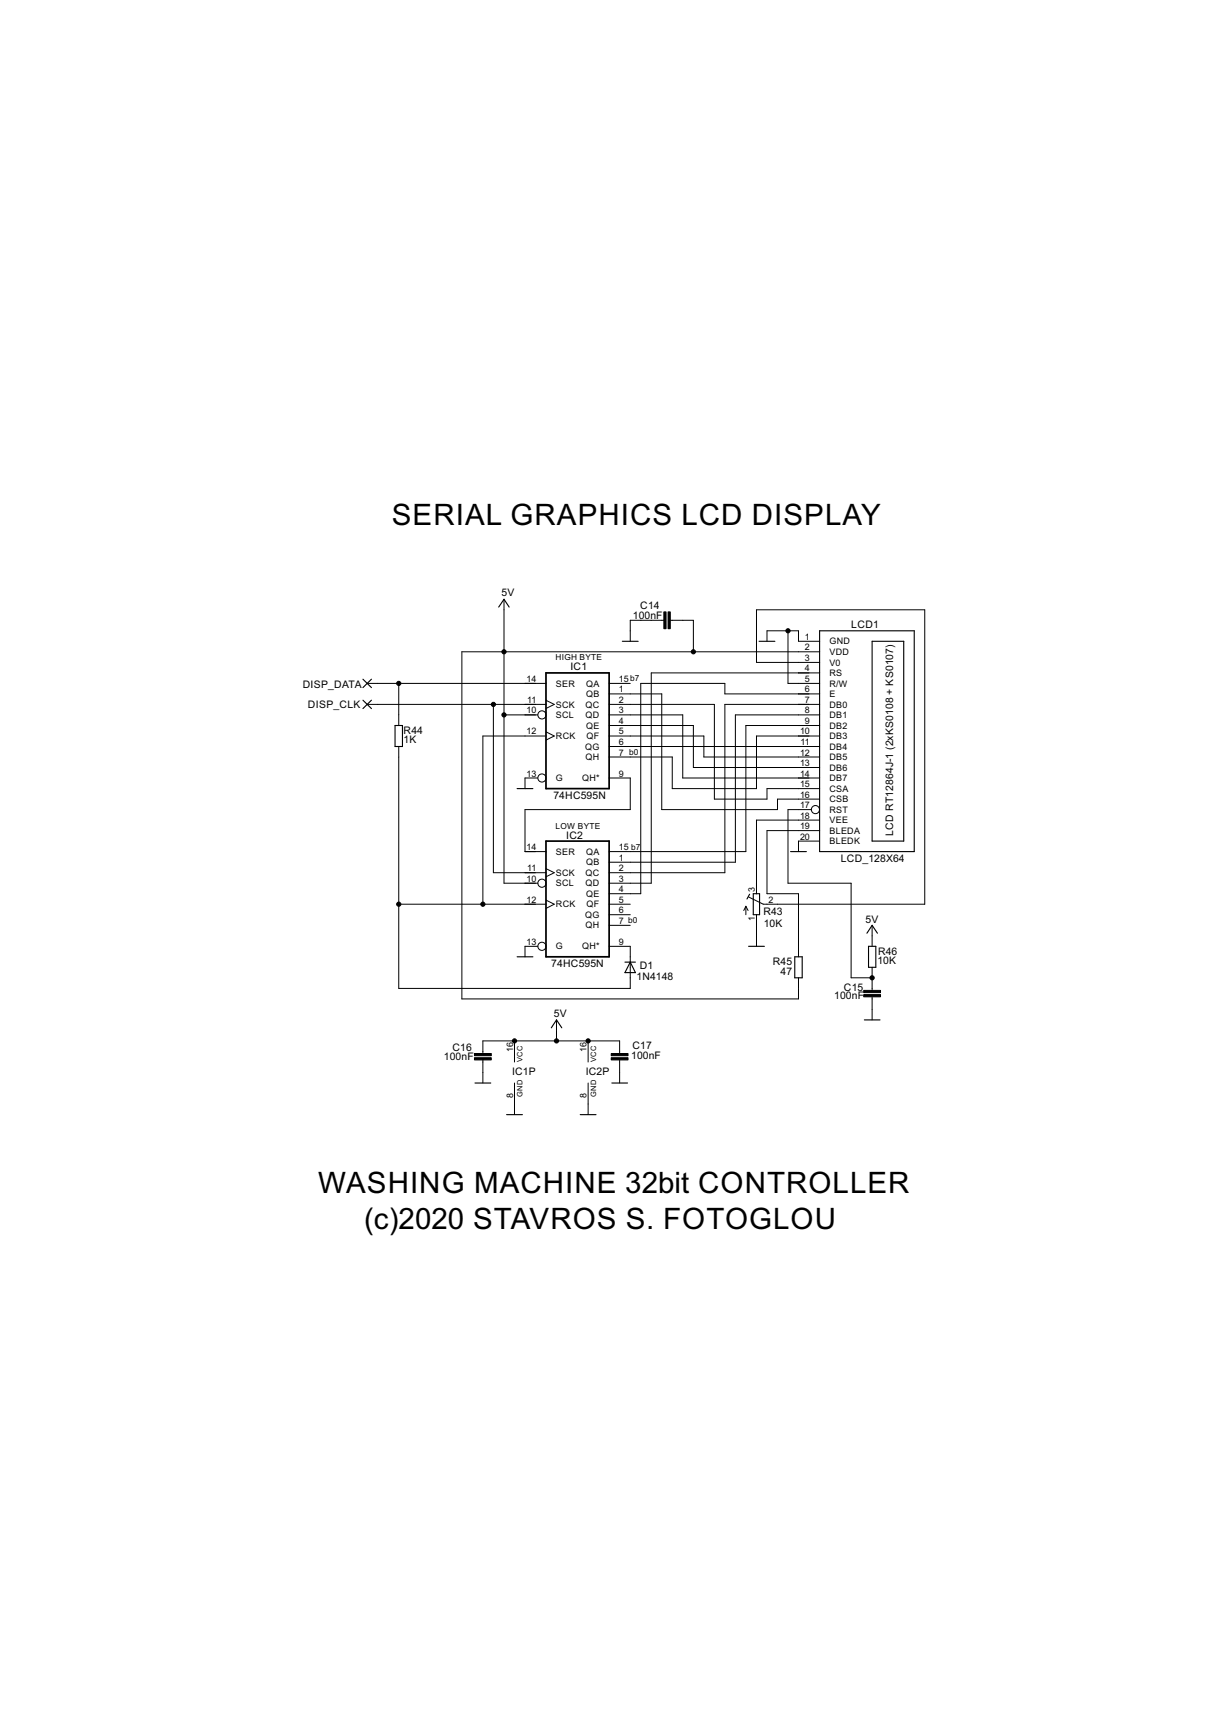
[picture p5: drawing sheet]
<svg xmlns="http://www.w3.org/2000/svg" width="210mm" height="297mm" viewBox="0 0 210 297" stroke-linecap="round" stroke-linejoin="round" font-family="sans-serif">
<path d="M93.6 115.3h10.8v19.9h-10.8zM93.6 144.2h10.8v19.8h-10.8z" fill="none" stroke="#000" stroke-width=".3"/>
<g fill="none" stroke="#000" stroke-width=".17">
<path d="M62.9 117.1h30.7M68.3 117.1v7.3M86.4 102.7v48.7h5.8M104.4 118.9h9v19.9h19.8v-1.8h7.2M104.4 117.1h3.6M113.7 106.3h-5.7v3.6M114.8 106.3h4v5.4M131.4 109.9v-1.8h5.4v1.8h3.6M135 108.1v9h5.4M140.4 118.9h-16.2v-1.8h-14.4v36.1h-5.4M140.4 115.3h-28.8v36.1h-7.2M140.4 113.5h-10.8v-9h28.9v50.5h-27.7l-2.5-1.2"/>
<path d="M140.4 111.7h-61.3v59.5h57.7v-3.6M62.9 120.7h30.7M68.3 128v41.4h39.7v-7.2h-3.6M84.5 120.7v28.9h9.1M86.4 122.5h5.8M92.2 133.3h-2.2v1.9M93.6 126.2h-10.9v28.8M93.6 120l1.4 .7-1.4 .7M93.6 125.4l1.4 .8-1.4 .7M104.4 120.7h18v16.3h9v-1.8h9M104.4 122.5h12.6v10.8h23.4M104.4 124.4h14.4v7.2h21.6"/>
<path d="M104.4 126.2h16.2v3.6h19.8M104.4 128h36M104.4 133.3h3.6v5.5h-18v7.2h3.6M139 138.8h-4v12.6h10.8v16.2h3.6M140.4 120.7h-16.2v28.9h-19.8M140.4 122.5h-14.4v25.3h-21.6M140.4 124.4h-12.6v21.6h-23.4M140.4 126.2h-10.8v9h-14.4v-5.4h-10.8M68.3 155h25.3M93.6 148.9l1.4 .7-1.4 .7M93.6 154.3l1.4 .7-1.4 .7M104.4 155h3.6"/>
<path d="M104.4 156.8h3.6M104.4 158.6h3.6M127.8 155.3v1.5M127.8 155.3l-.4 .8M127.8 155.3l.4 .8M129.6 156.8v5.4M140.4 142.4h-9v10.8h5.4v10.8M140.4 140.6h-10.8v12.6M140.4 144.2h-3.6v1.8M149.4 158.6v3.6M88.2 178.4v3.6M92.2 162.2h-2.2v1.8"/>
<path d="M95.4 174.8v3.6M100.8 178.4v3.6M149.4 165.8v4M149.4 170.9v3.9M82.7 180.6v-2.2h23.5v2.2M82.7 181.7v3.9M88.2 185.6v5.5M100.8 185.6v5.5M106.2 181.7v3.9"/>
<circle cx="92.9" cy="133.4" r=".7"/>
<circle cx="92.9" cy="122.5" r=".7"/>
<circle cx="139.7" cy="138.8" r=".7"/>
<circle cx="92.9" cy="151.4" r=".7"/>
<circle cx="92.9" cy="162.2" r=".7"/>
</g>
<g fill="none" stroke="#000" stroke-width=".19">
<path d="M62.2 116.4l1.4 1.5M63.6 116.4l-1.4 1.5M85.4 104.1l1-1.4 .8 1.4M106.6 109.9h2.7M130.1 109.9h2.7M140.4 108.1h16.3v37.9h-16.3zM149.4 109.9h5.5v34.3h-5.5zM62.2 120l1.4 1.5M63.6 120l-1.4 1.5M67.7 124.4h1.3v3.6h-1.3zM88.6 135.2h2.7M128.4 153.3l-.4 .8"/>
<path d="M129.1 153.2h1.1v3.6h-1.1zM135.5 146h2.7M148.5 160l.9-1.4 .9 1.4M88.6 164h2.7M94.5 176.2l.9-1.4 .9 1.4M107.1 164.9h1.8M108 164.9l.9 1.8h-1.8zM128.3 162.2h2.7M136.2 164h1.3v3.6h-1.3zM148.1 174.8h2.7M148.8 162.2h1.3v3.6h-1.3zM81.4 185.6h2.7"/>
<path d="M86.8 191.1h2.7M99.4 191.1h2.7M104.8 185.6h2.7"/>
</g>
<path d="M113.7 104.9h.4v2.9h-.4zM114.5 104.9h.4v2.9h-.4zM148 169.8h2.9v.3h-2.9zM148 170.5h2.9v.4h-2.9zM81.3 180.6h2.9v.4h-2.9zM81.3 181.3h2.9v.4h-2.9zM104.7 180.6h2.9v.4h-2.9zM104.7 181.3h2.9v.4h-2.9z" fill="#000" stroke="#000" stroke-width=".17"/>
<g fill="#000" stroke="#000" stroke-width=".17">
<circle cx="68.3" cy="117.1" r=".36"/>
<circle cx="86.4" cy="111.7" r=".36"/>
<circle cx="118.8" cy="111.7" r=".36"/>
<circle cx="135" cy="108.1" r=".36"/>
<circle cx="84.5" cy="120.7" r=".36"/>
<circle cx="86.4" cy="122.5" r=".36"/>
<circle cx="68.3" cy="155" r=".36"/>
<circle cx="82.7" cy="155" r=".36"/>
<circle cx="88.2" cy="178.4" r=".36"/>
<circle cx="95.4" cy="178.4" r=".36"/>
<circle cx="100.8" cy="178.4" r=".36"/>
<circle cx="149.4" cy="167.6" r=".36"/>
</g>
<g font-size="5.7">
<text x="67.2" y="89.9">SERIAL GRAPHICS LCD DISPLAY</text>
<text x="54.5" y="204.6">WASHING MACHINE 32bit CONTROLLER</text>
<text x="62.4" y="210.7">(c)2020 STAVROS S. FOTOGLOU</text>
</g>
<g font-size="2">
<text x="85.9" y="102.2">5V</text>
<text x="108.5" y="106.1">100nF</text>
<text x="109.7" y="104.4">C14</text>
<text x="145.9" y="107.6">LCD1</text>
<text x="51.9" y="117.9">DISP_DATA</text>
<text x="97.7" y="114.9">IC1</text>
<text x="52.8" y="121.3">DISP_CLK</text>
<text x="69.2" y="125.8">R44</text>
<text x="69.1" y="127.4">1K</text>
<text x="94.8" y="137">74HC595N</text>
<text x="97" y="143.7">IC2</text>
<text x="153.1" y="143.2" transform="rotate(-90 153.1 143.2)">LCD RT12864J-1 (2xKS0108 + KS0107)</text>
<text x="144.1" y="147.8">LCD_128X64</text>
<text x="130.8" y="156.9">R43</text>
<text x="130.9" y="159">10K</text>
<text x="148.3" y="158.2">5V</text>
<text x="94.5" y="165.8">74HC595N</text>
<text x="109" y="168">1N4148</text>
<text x="109.6" y="166.2">D1</text>
<text x="132.4" y="165.4">R45</text>
<text x="133.8" y="167.1">47</text>
<text x="150.4" y="165.3">10K</text>
<text x="150.5" y="163.6">R46</text>
<text x="143" y="171.3">100nF</text>
<text x="144.6" y="169.9">C15</text>
<text x="94.9" y="174.3">5V</text>
<text x="108.4" y="179.8">C17</text>
<text x="76.1" y="181.8">100nF</text>
<text x="77.6" y="180.1">C16</text>
<text x="87.7" y="184.3">IC1P</text>
<text x="100.4" y="184.3">IC2P</text>
<text x="108.2" y="181.6">100nF</text>
</g>
<g font-size="1.7">
<text x="137.9" y="109.7">1</text>
<text x="137.9" y="111.5">2</text>
<text x="137.9" y="113.3">3</text>
<text x="142.1" y="110.5">GND</text>
<text x="142.1" y="112.3">VDD</text>
<text x="90.2" y="116.9">14</text>
<text x="95.2" y="117.7">SER</text>
<text x="100.4" y="119.5">QB</text>
<text x="100.4" y="117.7">QA</text>
<text x="106" y="118.7">1</text>
<text x="106" y="116.9">15b7</text>
<text x="137.9" y="115.1">4</text>
<text x="137.9" y="116.9">5</text>
<text x="137.9" y="118.7">6</text>
<text x="142.1" y="114.1">V0</text>
<text x="142.1" y="115.9">RS</text>
<text x="142.1" y="117.7">R/W</text>
<text x="142.1" y="119.5">E</text>
<text x="90.2" y="122.3">10</text>
<text x="90.2" y="125.9">12</text>
<text x="90.3" y="120.5">11</text>
<text x="95.2" y="123.1">SCL</text>
<text x="95.2" y="121.3">SCK</text>
<text x="100.3" y="121.3">QC</text>
<text x="100.3" y="123.1">QD</text>
<text x="100.4" y="124.9">QE</text>
<text x="106" y="120.5">2</text>
<text x="106" y="122.3">3</text>
<text x="106" y="124.1">4</text>
<text x="106" y="125.9">5</text>
<text x="137.1" y="125.9">10</text>
<text x="137.9" y="120.5">7</text>
<text x="137.9" y="122.3">8</text>
<text x="137.9" y="124.1">9</text>
<text x="142.1" y="121.3">DB0</text>
<text x="142.1" y="123.1">DB1</text>
<text x="142.1" y="124.9">DB2</text>
<text x="95.2" y="126.7">RCK</text>
<text x="100.3" y="128.5">QG</text>
<text x="100.3" y="130.3">QH</text>
<text x="100.5" y="126.7">QF</text>
<text x="106" y="127.7">6</text>
<text x="106" y="129.5">7 b0</text>
<text x="137.1" y="129.5">12</text>
<text x="137.1" y="131.3">13</text>
<text x="137.2" y="127.7">11</text>
<text x="142.1" y="126.7">DB3</text>
<text x="142.1" y="128.5">DB4</text>
<text x="142.1" y="130.3">DB5</text>
<text x="90.2" y="133.1">13</text>
<text x="95.2" y="133.9">G</text>
<text x="99.7" y="133.9">QH*</text>
<text x="106" y="133.1">9</text>
<text x="137.1" y="133.1">14</text>
<text x="137.1" y="134.9">15</text>
<text x="137.1" y="136.7">16</text>
<text x="142.1" y="132.1">DB6</text>
<text x="142.1" y="133.9">DB7</text>
<text x="142.1" y="135.7">CSA</text>
<text x="142.1" y="137.5">CSB</text>
<text x="137.1" y="138.5">17</text>
<text x="137.1" y="140.3">18</text>
<text x="137.1" y="142.1">19</text>
<text x="137.1" y="143.9">20</text>
<text x="142.1" y="139.3">RST</text>
<text x="142.1" y="141.1">VEE</text>
<text x="142.1" y="142.9">BLEDA</text>
<text x="90.2" y="145.7">14</text>
<text x="90.3" y="149.3">11</text>
<text x="95.2" y="146.5">SER</text>
<text x="100.4" y="148.3">QB</text>
<text x="100.4" y="146.5">QA</text>
<text x="106" y="147.5">1</text>
<text x="106" y="149.3">2</text>
<text x="106" y="145.7">15 b7</text>
<text x="142.1" y="144.7">BLEDK</text>
<text x="90.2" y="151.1">10</text>
<text x="90.2" y="154.7">12</text>
<text x="95.2" y="151.9">SCL</text>
<text x="95.2" y="150.1">SCK</text>
<text x="95.2" y="155.5">RCK</text>
<text x="100.3" y="150.1">QC</text>
<text x="100.3" y="151.9">QD</text>
<text x="100.4" y="153.7">QE</text>
<text x="100.5" y="155.5">QF</text>
<text x="106" y="151.1">3</text>
<text x="106" y="152.9">4</text>
<text x="106" y="154.7">5</text>
<text x="129.4" y="152.9" transform="rotate(-90 129.4 152.9)">3</text>
<text x="131.7" y="154.7">2</text>
<text x="90.2" y="161.9">13</text>
<text x="100.3" y="157.3">QG</text>
<text x="100.3" y="159.1">QH</text>
<text x="106" y="156.5">6</text>
<text x="106" y="158.3">7 b0</text>
<text x="106" y="161.9">9</text>
<text x="129.4" y="157.9" transform="rotate(-90 129.4 157.9)">1</text>
<text x="95.2" y="162.7">G</text>
<text x="99.7" y="162.7">QH*</text>
<text x="87.9" y="180.4" transform="rotate(-90 87.9 180.4)">16</text>
<text x="100.5" y="180.4" transform="rotate(-90 100.5 180.4)">16</text>
<text x="87.9" y="188.1" transform="rotate(-90 87.9 188.1)">8</text>
<text x="100.5" y="188.1" transform="rotate(-90 100.5 188.1)">8</text>
</g>
<g font-size="1.6">
<text x="95.2" y="113.2">HIGH BYTE</text>
<text x="95.2" y="142">LOW BYTE</text>
</g>
<g font-size="1.4">
<text x="89.5" y="182" transform="rotate(-90 89.5 182)">VCC</text>
<text x="102.1" y="182" transform="rotate(-90 102.1 182)">VCC</text>
<text x="89.5" y="188" transform="rotate(-90 89.5 188)">GND</text>
<text x="102.1" y="188" transform="rotate(-90 102.1 188)">GND</text>
</g>
</svg>
